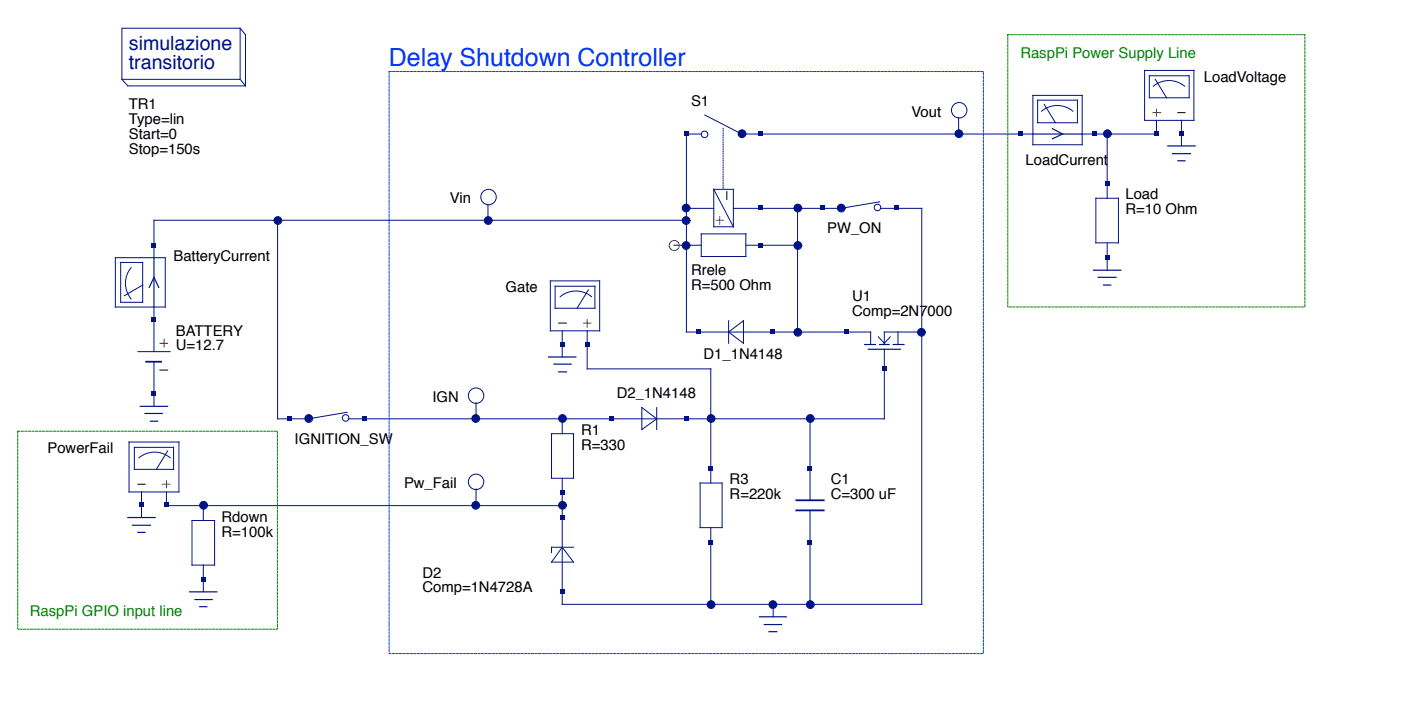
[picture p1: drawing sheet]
<svg xmlns="http://www.w3.org/2000/svg" width="200mm" height="101mm" viewBox="0 0 200 101" stroke-linecap="round" stroke-linejoin="round" font-family="sans-serif">
<g fill="none" stroke="#001384" stroke-width=".14">
<path d="M97.8 19.1h2.1M100.4 16.4l5.3 2.7h2.7M103 18.1v8.8M163.1 10h7v7.1h-7zM163.8 10.8h5.6v3.1h-5.6zM164.6 11.3l1.6 2.6M164.8 17.1v2M168.3 17.1v3.7M168.8 12.3a3.5 3.5 0 0 0-4.5 0M16.4 36.7h7.1v7h-7.1zM17.2 37.4h3.1v5.6h-3.1zM18.7 38.1a3.5 3.5 0 0 0 0 4.5"/>
<path d="M21.9 34.9v1.8M69.5 29.1v2.3M97.8 29.7h3.9M101.7 27v5.3h2.8M101.7 27h2.8v5.3M101.7 27l2.8 5.3M104.5 29.7h3.9M156.1 28.2h3.3v6.4h-3.3zM157.7 26.1v2.1M157.7 34.6v3.9M19.7 50.1h4.5M20.3 40.6l-2.6 1.5"/>
<path d="M21.9 43.7v6.4M21.9 51.5v6.4M67.8 57.4v2.2M18.4 62.9h7.1v7.2h-7.1zM19.1 63.7h5.6v3.1h-5.6zM20.2 70.1v3.6M23.7 70.1v1.9M23.9 64.2l-1.6 2.6M24.3 65.2a3.5 3.5 0 0 0-4.5 0M67.8 69.6v2.4"/>
<circle cx="100.4" cy="19.1" r=".47"/>
<circle cx="69.6" cy="28.1" r="1.1"/>
<circle cx="67.8" cy="56.3" r="1.1"/>
<circle cx="67.8" cy="68.6" r="1.1"/>
</g>
<path d="M164.3 16h1.1M164.8 15.5v1M102 31.4h1M102.5 30.9v1.1M22.8 48.9h1.1M23.4 48.3v1.1M23.1 69h1.1M23.7 68.4v1.1" fill="none" stroke="#ff0b00" stroke-width=".14"/>
<path d="M167.8 16h1M103.6 27.3v1.1M22.8 52.7h1.1M19.7 69h1" fill="none" stroke="#000" stroke-width=".14"/>
<g fill="none" stroke="#001384" stroke-width=".17">
<path d="M21.9 36.7v7M155.8 38.5h3.9M156.5 39.5h2.5M166.4 20.8h3.9M167.1 21.9h2.5M167.8 22.9h1M20 57.9h3.9M20.7 58.9h2.4M21.3 40.9l.6-1.4 .7 1.4M21.4 60h1M157.2 40.6h1.1M18.2 73.7h3.9"/>
<path d="M18.9 74.8h2.5M19.7 75.8h1"/>
</g>
<path d="M20.8 51.5h2.2" fill="none" stroke="#001384" stroke-width=".25"/>
<circle cx="105.7" cy="19" r=".55" fill="#001384"/>
<g fill="none" stroke="#001384" stroke-width=".14">
<path d="M136.6 16.7v2.4M97.8 34.9h2.1M99.9 33.3h6.4v3.2h-6.4zM106.3 34.9h2.1M49.5 58.7l-5.5 .9h-2.7M49.6 59.6h2.3M78.4 40h7v7.1h-7zM79.1 40.8h5.7v3.1h-5.7zM80.1 47.1v3.7M80.1 59.6v2.2M83.7 47.1v2M83.8 41.3l-1.6 2.6"/>
<path d="M84.3 42.3a3.5 3.5 0 0 0-4.5 0M87.2 59.6h10.6M91.4 58l2.2 1.6-2.2 1.6zM93.6 58v3.2M99.6 47.3h10.6M103.8 45.7v3.2M103.8 47.3l2.1-1.6v3.2zM120.7 47.3h3.3v1.8M125.1 48l.9 .9 .8-.9M126 49.7v2.8M127.9 47.3v1.8M131.3 47.3h-5.3v1.8"/>
<path d="M78.6 61.8h3.1v6.3h-3.1zM80.1 68.1v2.1M80.1 73.7v10.6M80.1 77.9l1.6 2.1h-3.1zM81.7 77.9h-3.1v.8M115.4 66.7v4.5M115.4 72.7v4.6M110.2 86.1v1.7"/>
<circle cx="105.7" cy="19" r=".55"/>
<circle cx="136.7" cy="15.7" r="1.1"/>
<circle cx="49.2" cy="59.5" r=".47"/>
</g>
<path d="M78.2 50.8h3.9M78.9 51.9h2.5M79.6 53h1.1M123.2 49.1h1.5M123.7 49.7h4.6M125.3 49.1h1.4M127.3 49.1h1.5M108.2 87.8h3.8M108.9 88.9h2.4M109.6 90h1.1" fill="none" stroke="#001384" stroke-width=".17"/>
<path d="M113.5 72.7h3.9M113.5 71.2h3.9" fill="none" stroke="#001384" stroke-width=".25"/>
<path d="M83.2 46h1M83.7 45.5v1.1" fill="none" stroke="#ff0b00" stroke-width=".14"/>
<path d="M79.6 46h1.1" fill="none" stroke="#000" stroke-width=".14"/>
<circle cx="44" cy="59.6" r=".55" fill="#001384"/>
<g fill="none" stroke="#001384" stroke-width=".14">
<path d="M145.4 19.1h1.8M147.2 13.6h7v7h-7zM147.8 14.3h5.7v3.2h-5.7zM148.8 14.9l1.6 2.6M152.9 15.8a3.5 3.5 0 0 0-4.5 0M154.2 19.1h1.8M125.3 28.7l-5.5 1h-2.6M125.5 29.7h2.3M27.4 74.1h3.2v6.4h-3.2zM29 72v2.1M99.7 68.8h3.2v6.3h-3.2zM101.3 66.7v2.1"/>
<path d="M101.3 75.1v2.2M29 80.5v3.8"/>
<circle cx="125" cy="29.5" r=".47"/>
<circle cx="44" cy="59.6" r=".55"/>
</g>
<path d="M147.2 19.1h7M150 18.3l1.4 .8-1.4 .7M27 84.3h3.9M27.8 85.4h2.4M28.5 86.4h1" fill="none" stroke="#001384" stroke-width=".17"/>
<circle cx="119.8" cy="29.6" r=".55" fill="#001384"/>
<g fill="none" stroke="#001384" stroke-width=".14">
<path d="M17.4 4h16.8v7.3h-16.8zM17.4 11.3l.8 .9h16.8M34.2 11.3l.8 .9M34.2 4l.8 .9v7.3M97.8 19.1v28.2h1.8M108.4 19.1h37M156 19.1h8.8M157.7 19.1v7M39.5 31.4v28.2h1.8M96 34.9h1.8M97.8 31.4h-75.9v3.5M108.4 34.9h5.2"/>
<path d="M108.4 29.7h8.8M113.6 29.7v17.6M127.8 29.7h3.5v56.4h-51.2v-1.8M51.9 59.6h35.3M83.7 49.1v3.4h17.6v14.2M110.2 47.3h10.5M115.4 59.6v7.1M126 52.5v7.1h-28.2M23.7 72h56.4M80.1 70.2v3.5M101.3 77.3v8.8M115.4 77.3v8.8"/>
<circle cx="119.9" cy="29.6" r=".55"/>
</g>
<g fill="#001384">
<path d="M164.4 18.6h.7v.7h-.7z"/>
<path d="M168 18.6h.6v.7h-.6z"/>
<path d="M157.4 36.3h.7v.7h-.7z"/>
<path d="M157.4 25.8h.7v.6h-.7z"/>
<path d="M23.4 71.6h.6v.6h-.6z"/>
<path d="M19.8 71.6h.7v.6h-.7z"/>
<path d="M21.6 45.1h.7v.7h-.7z"/>
<path d="M21.6 34.6h.7v.6h-.7z"/>
<path d="M21.6 55.7h.7v.7h-.7z"/>
<circle cx="67.8" cy="59.6" r=".55"/>
</g>
<circle cx="67.8" cy="59.6" r=".55" fill="none" stroke="#001384" stroke-width=".14"/>
<circle cx="67.8" cy="71.9" r=".55" fill="#001384"/>
<circle cx="67.8" cy="72" r=".55" fill="none" stroke="#001384" stroke-width=".14"/>
<circle cx="69.5" cy="31.4" r=".55" fill="#001384"/>
<circle cx="69.6" cy="31.4" r=".55" fill="none" stroke="#001384" stroke-width=".14"/>
<circle cx="97.7" cy="29.6" r=".55" fill="#001384"/>
<circle cx="97.8" cy="29.6" r=".55" fill="none" stroke="#001384" stroke-width=".14"/>
<g fill="#001384">
<path d="M97.4 18.6h.7v.7h-.7z"/>
<path d="M108 18.6h.7v.7h-.7z"/>
<path d="M108 29.2h.7v.7h-.7z"/>
<circle cx="97.7" cy="34.9" r=".55"/>
</g>
<circle cx="97.8" cy="35" r=".55" fill="none" stroke="#001384" stroke-width=".14"/>
<g fill="#001384">
<path d="M108 34.6h.7v.6h-.7z"/>
<path d="M125.6 52.2h.7v.6h-.7z"/>
<path d="M120.3 46.9h.7v.7h-.7z"/>
<circle cx="131.3" cy="47.3" r=".55"/>
</g>
<circle cx="131.3" cy="47.3" r=".55" fill="none" stroke="#001384" stroke-width=".14"/>
<g fill="#001384">
<path d="M97.4 59.3h.7v.7h-.7z"/>
<path d="M86.9 59.3h.6v.7h-.6z"/>
<path d="M79.7 69.9h.7v.6h-.7z"/>
<circle cx="80.1" cy="59.6" r=".55"/>
</g>
<circle cx="80.1" cy="59.6" r=".55" fill="none" stroke="#001384" stroke-width=".14"/>
<g fill="#001384">
<path d="M79.7 73.3h.7v.7h-.7z"/>
<path d="M79.7 83.9h.7v.7h-.7z"/>
<path d="M100.9 76.9h.7v.7h-.7z"/>
<path d="M100.9 66.3h.7v.7h-.7z"/>
<path d="M115 76.9h.7v.7h-.7z"/>
<path d="M115 66.3h.7v.7h-.7z"/>
<circle cx="110.1" cy="86.1" r=".55"/>
</g>
<circle cx="110.1" cy="86.1" r=".55" fill="none" stroke="#001384" stroke-width=".14"/>
<g fill="#001384">
<path d="M79.7 48.7h.7v.7h-.7z"/>
<path d="M83.3 48.7h.7v.7h-.7z"/>
<path d="M99.1 46.9h.7v.7h-.7z"/>
<path d="M109.7 46.9h.7v.7h-.7z"/>
<circle cx="136.6" cy="19" r=".55"/>
</g>
<circle cx="136.6" cy="19" r=".55" fill="none" stroke="#001384" stroke-width=".14"/>
<g fill="#001384">
<path d="M41 59.3h.6v.7h-.6z"/>
<path d="M51.5 59.3h.7v.7h-.7z"/>
<path d="M145 18.6h.7v.7h-.7z"/>
<path d="M155.6 18.6h.7v.7h-.7z"/>
<circle cx="157.8" cy="19" r=".55"/>
</g>
<circle cx="157.8" cy="19" r=".55" fill="none" stroke="#001384" stroke-width=".14"/>
<circle cx="39.6" cy="31.4" r=".55" fill="#001384"/>
<circle cx="39.6" cy="31.4" r=".55" fill="none" stroke="#001384" stroke-width=".14"/>
<circle cx="80.1" cy="71.9" r=".55" fill="#001384"/>
<circle cx="80.1" cy="72" r=".55" fill="none" stroke="#001384" stroke-width=".14"/>
<circle cx="97.7" cy="31.4" r=".55" fill="#001384"/>
<circle cx="97.8" cy="31.4" r=".55" fill="none" stroke="#001384" stroke-width=".14"/>
<circle cx="115.4" cy="86.1" r=".55" fill="#001384"/>
<circle cx="115.5" cy="86.1" r=".55" fill="none" stroke="#001384" stroke-width=".14"/>
<circle cx="101.3" cy="59.6" r=".55" fill="#001384"/>
<circle cx="101.3" cy="59.6" r=".55" fill="none" stroke="#001384" stroke-width=".14"/>
<circle cx="101.3" cy="86.1" r=".55" fill="#001384"/>
<circle cx="101.3" cy="86.1" r=".55" fill="none" stroke="#001384" stroke-width=".14"/>
<circle cx="115.4" cy="59.6" r=".55" fill="#001384"/>
<circle cx="115.5" cy="59.6" r=".55" fill="none" stroke="#001384" stroke-width=".14"/>
<circle cx="113.7" cy="34.9" r=".55" fill="#001384"/>
<circle cx="113.7" cy="35" r=".55" fill="none" stroke="#001384" stroke-width=".14"/>
<circle cx="113.7" cy="47.3" r=".55" fill="#001384"/>
<circle cx="113.7" cy="47.3" r=".55" fill="none" stroke="#001384" stroke-width=".14"/>
<circle cx="113.7" cy="29.6" r=".55" fill="#001384"/>
<circle cx="113.7" cy="29.6" r=".55" fill="none" stroke="#001384" stroke-width=".14"/>
<circle cx="96.1" cy="35" r=".72" fill="none" stroke="#ff0b00" stroke-width=".14"/>
<g fill="#001384">
<path d="M28.6 82.1h.7v.7h-.7z"/>
<circle cx="29" cy="71.9" r=".55"/>
</g>
<circle cx="29" cy="72" r=".55" fill="none" stroke="#001384" stroke-width=".14"/>
<g fill="#001384">
<path d="M116.8 29.2h.7v.7h-.7z"/>
<path d="M127.4 29.2h.7v.7h-.7z"/>
</g>
<path d="M55.4 10.2h84.7v82.9h-84.7z" fill="none" stroke="#003bff" stroke-width=".14" stroke-dasharray=".3 .2"/>
<path d="M143.6 4.9h42.3v38.8h-42.3zM2.5 61.4h37v28.2h-37z" fill="none" stroke="#008700" stroke-width=".14" stroke-dasharray=".3 .2"/>
<text font-size="3.6" fill="#0031ff" x="55.4" y="9.4">Delay Shutdown Controller</text>
<g font-size="2.8" fill="#001384">
<text x="18.4" y="7.1">simulazione</text>
<text x="18.4" y="9.9">transitorio</text>
</g>
<g font-size="2.1" fill="#007d08">
<text x="145.4" y="8.3">RaspPi Power Supply Line</text>
<text x="4.3" y="87.7">RaspPi GPIO input line</text>
</g>
<g font-size="2.1">
<text x="171.5" y="11.6">LoadVoltage</text>
<text x="18.4" y="15.5">TR1</text>
<text x="18.4" y="17.6">Type=lin</text>
<text x="98.5" y="15">S1</text>
<text x="129.9" y="16.6">Vout</text>
<text x="18.4" y="19.8">Start=0</text>
<text x="18.4" y="21.9">Stop=150s</text>
<text x="146.1" y="23.5">LoadCurrent</text>
<text x="64.1" y="28.9">Vin</text>
<text x="160.3" y="28.4">Load</text>
<text x="117.8" y="33.1">PW_ON</text>
<text x="160.3" y="30.5">R=10 Ohm</text>
<text x="24.7" y="37.2">BatteryCurrent</text>
<text x="72" y="41.6">Gate</text>
<text x="98.5" y="39.2">Rrele</text>
<text x="98.5" y="41.3">R=500 Ohm</text>
<text x="25" y="47.8">BATTERY</text>
<text x="121.4" y="42.9">U1</text>
<text x="121.4" y="45">Comp=2N7000</text>
<text x="25" y="49.9">U=12.7</text>
<text x="100.2" y="51.2">D1_1N4148</text>
<text x="61.6" y="57.2">IGN</text>
<text x="87.9" y="56.7">D2_1N4148</text>
<text x="6.8" y="64.6">PowerFail</text>
<text x="42" y="63.2">IGNITION_SW</text>
<text x="82.8" y="61.9">R1</text>
<text x="82.8" y="64">R=330</text>
<text x="57.6" y="69.5">Pw_Fail</text>
<text x="104" y="69">R3</text>
<text x="104" y="71.1">R=220k</text>
<text x="118.4" y="69">C1</text>
<text x="118.4" y="71.1">C=300 uF</text>
<text x="31.6" y="74.3">Rdown</text>
<text x="31.6" y="76.4">R=100k</text>
<text x="60.2" y="82.2">D2</text>
<text x="60.2" y="84.4">Comp=1N4728A</text>
</g>
</svg>
